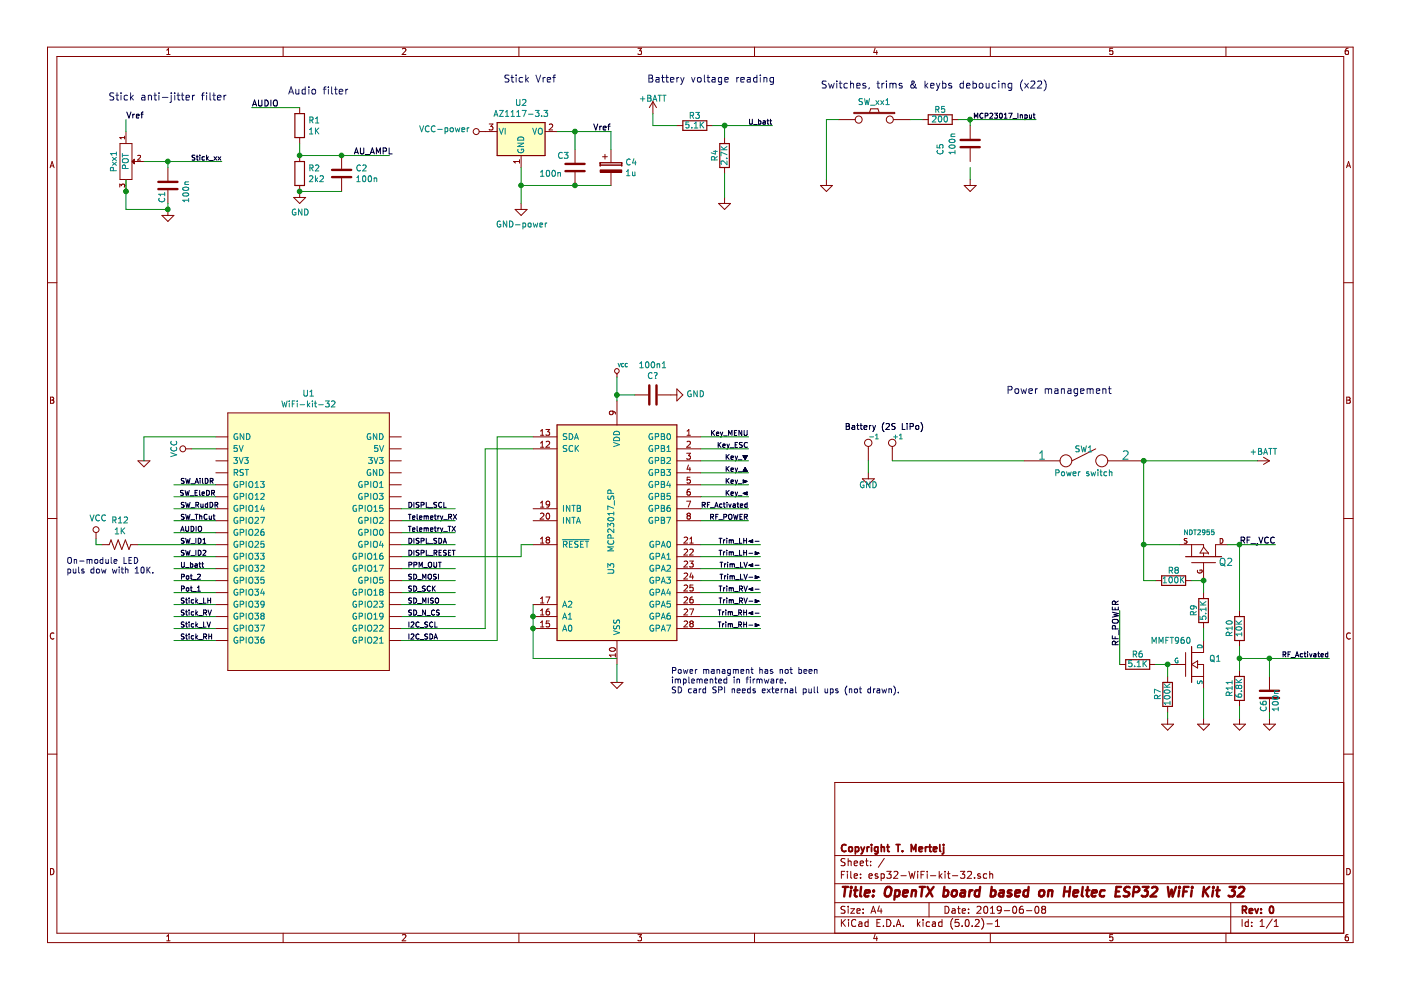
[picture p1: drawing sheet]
EESchema Schematic File Version 4
LIBS:esp32-WiFi-kit-32-cache
EELAYER 26 0
EELAYER END
$Descr A4 11693 8268
encoding utf-8
Sheet 1 1
Title "OpenTX board based on Heltec ESP32 WiFi Kit 32"
Date "2019-06-08"
Rev "0"
Comp "Copyright T. Mertelj"
Comment1 ""
Comment2 ""
Comment3 ""
Comment4 ""
$EndDescr
$Comp
L esp32-WiFi-kit-32-rescue:C-Device-esp-wroom-32-rescue-esp32-WiFi-kit-32-rescue C6
U 1 1
P 10600 5800
F 0 "C6" V 10550 5650 50  0000 L CNN
F 1 "100n" V 10650 5650 50  0000 L CNN
F 2 "" H 10600 5800 60  0001 C CNN
F 3 "" H 10600 5800 60  0001 C CNN
	1    10600 5800
	1    0    0    -1  
$EndComp
Text Notes 8400 3300 0    60   ~ 0
Power management
Text Label 11100 5500 2    42   ~ 0
RF_Activated
$Comp
L esp32-WiFi-kit-32-rescue:GND-power-esp-wroom-32-rescue-esp32-WiFi-kit-32-rescue #PWR014
U 1 1
P 10350 6000
F 0 "#PWR014" H 10350 6000 30  0001 C CNN
F 1 "GND" H 10350 5930 30  0001 C CNN
F 2 "" H 10350 6000 60  0001 C CNN
F 3 "" H 10350 6000 60  0001 C CNN
	1    10350 6000
	1    0    0    -1  
$EndComp
$Comp
L esp32-WiFi-kit-32-rescue:R-Device-esp-wroom-32-rescue-esp32-WiFi-kit-32-rescue R10
U 1 1
P 10350 5250
F 0 "R10" V 10430 5250 50  0000 C CNN
F 1 "10K" V 10350 5250 50  0000 C CNN
F 2 "" H 10350 5250 60  0001 C CNN
F 3 "" H 10350 5250 60  0001 C CNN
	1    10350 5250
	-1   0    0    -1  
$EndComp
$Comp
L esp32-WiFi-kit-32-rescue:R-Device-esp-wroom-32-rescue-esp32-WiFi-kit-32-rescue R11
U 1 1
P 10350 5750
F 0 "R11" V 10430 5750 50  0000 C CNN
F 1 "6.8K" V 10350 5750 50  0000 C CNN
F 2 "" H 10350 5750 60  0001 C CNN
F 3 "" H 10350 5750 60  0001 C CNN
	1    10350 5750
	-1   0    0    -1  
$EndComp
$Comp
L esp32-WiFi-kit-32-rescue:SPST-MEGA2560-esp-wroom-32-rescue-esp32-WiFi-kit-32-rescue SW1
U 1 1
P 9050 3850
F 0 "SW1" H 9050 3950 50  0000 C CNN
F 1 "Power switch" H 9050 3750 50  0000 C CNN
F 2 "~" H 9050 3850 50  0001 C CNN
F 3 "" H 9050 3850 60  0001 C CNN
	1    9050 3850
	1    0    0    -1  
$EndComp
Text Label 6450 1050 2    42   ~ 0
U_batt
$Comp
L esp32-WiFi-kit-32-rescue:R-Device-esp-wroom-32-rescue-esp32-WiFi-kit-32-rescue R4
U 1 1
P 6050 1300
F 0 "R4" V 6130 1300 50  0000 C CNN
F 1 "2.7K" V 6050 1300 50  0000 C CNN
F 2 "" H 6050 1300 60  0001 C CNN
F 3 "" H 6050 1300 60  0001 C CNN
	1    6050 1300
	-1   0    0    -1  
$EndComp
$Comp
L esp32-WiFi-kit-32-rescue:R-Device-esp-wroom-32-rescue-esp32-WiFi-kit-32-rescue R3
U 1 1
P 5800 1050
F 0 "R3" V 5880 1050 50  0000 C CNN
F 1 "5.1K" V 5800 1050 50  0000 C CNN
F 2 "" H 5800 1050 60  0001 C CNN
F 3 "" H 5800 1050 60  0001 C CNN
	1    5800 1050
	0    1    -1   0   
$EndComp
$Comp
L esp32-WiFi-kit-32-rescue:GND-power-esp-wroom-32-rescue-esp32-WiFi-kit-32-rescue #PWR09
U 1 1
P 6050 1650
F 0 "#PWR09" H 6050 1650 30  0001 C CNN
F 1 "GND" H 6050 1580 30  0001 C CNN
F 2 "" H 6050 1650 60  0001 C CNN
F 3 "" H 6050 1650 60  0001 C CNN
	1    6050 1650
	1    0    0    -1  
$EndComp
Text Notes 5400 700  0    60   ~ 0
Battery voltage reading
Text Notes 6850 750  0    60   ~ 0
Switches, trims & keybs deboucing (x22)
$Comp
L esp32-WiFi-kit-32-rescue:GND-power-esp-wroom-32-rescue-esp32-WiFi-kit-32-rescue #PWR011
U 1 1
P 8100 1500
F 0 "#PWR011" H 8100 1500 30  0001 C CNN
F 1 "GND" H 8100 1430 30  0001 C CNN
F 2 "" H 8100 1500 60  0001 C CNN
F 3 "" H 8100 1500 60  0001 C CNN
	1    8100 1500
	1    0    0    -1  
$EndComp
$Comp
L esp32-WiFi-kit-32-rescue:C-Device-esp-wroom-32-rescue-esp32-WiFi-kit-32-rescue C5
U 1 1
P 8100 1200
F 0 "C5" V 7850 1100 50  0000 L CNN
F 1 "100n" V 7950 1100 50  0000 L CNN
F 2 "" H 8100 1200 60  0001 C CNN
F 3 "" H 8100 1200 60  0001 C CNN
	1    8100 1200
	1    0    0    -1  
$EndComp
$Comp
L esp32-WiFi-kit-32-rescue:R-Device-esp-wroom-32-rescue-esp32-WiFi-kit-32-rescue R5
U 1 1
P 7850 1000
F 0 "R5" V 7930 1000 50  0000 C CNN
F 1 "200" V 7850 1000 50  0000 C CNN
F 2 "" H 7850 1000 60  0001 C CNN
F 3 "" H 7850 1000 60  0001 C CNN
	1    7850 1000
	0    -1   -1   0   
$EndComp
$Comp
L esp32-WiFi-kit-32-rescue:GND-power-esp-wroom-32-rescue-esp32-WiFi-kit-32-rescue #PWR010
U 1 1
P 6900 1500
F 0 "#PWR010" H 6900 1500 30  0001 C CNN
F 1 "GND" H 6900 1430 30  0001 C CNN
F 2 "" H 6900 1500 60  0001 C CNN
F 3 "" H 6900 1500 60  0001 C CNN
	1    6900 1500
	1    0    0    -1  
$EndComp
$Comp
L esp32-WiFi-kit-32-rescue:SW_PUSH-MEGA2560-esp-wroom-32-rescue-esp32-WiFi-kit-32-rescue SW_xx1
U 1 1
P 7300 1000
F 0 "SW_xx1" H 7300 1150 50  0000 C CNN
F 1 "." H 7300 1100 50  0001 C CNN
F 2 "" H 7300 1000 60  0001 C CNN
F 3 "" H 7300 1000 60  0001 C CNN
	1    7300 1000
	-1   0    0    -1  
$EndComp
Text Label 8650 1000 2    42   ~ 0
MCP23017_Input
Text Label 6250 4050 2    42   ~ 0
Key_►
Text Label 6250 3850 2    42   ~ 0
Key_▼
$Comp
L esp32-WiFi-kit-32-rescue:GND-power-esp-wroom-32-rescue-esp32-WiFi-kit-32-rescue #PWR015
U 1 1
P 10600 6000
F 0 "#PWR015" H 10600 6000 30  0001 C CNN
F 1 "GND" H 10600 5930 30  0001 C CNN
F 2 "" H 10600 6000 60  0001 C CNN
F 3 "" H 10600 6000 60  0001 C CNN
	1    10600 6000
	1    0    0    -1  
$EndComp
Text Label 1500 4050 0    42   ~ 0
SW_AilDR
Text Label 1800 4350 2    42   ~ 0
SW_ThCut
Text Label 1500 4250 0    42   ~ 0
SW_RudDR
Text Label 6250 3750 2    42   ~ 0
Key_ESC
Text Label 6250 3650 2    42   ~ 0
Key_MENU
Text Label 1800 4150 2    42   ~ 0
SW_EleDR
Text Label 6250 3950 2    42   ~ 0
Key_▲
Text Label 6250 4150 2    42   ~ 0
Key_◄
Text Label 1500 4650 0    42   ~ 0
SW_ID2
Text Label 1500 4550 0    42   ~ 0
SW_ID1
Text Label 6350 4850 2    42   ~ 0
Trim_LV-►
Text Label 6350 4750 2    42   ~ 0
Trim_LV◄-
Text Label 6350 5050 2    42   ~ 0
Trim_RV-►
Text Label 6350 4950 2    42   ~ 0
Trim_RV◄-
Text Label 6350 5150 2    42   ~ 0
Trim_RH◄-
Text Label 6350 5250 2    42   ~ 0
Trim_RH-►
Text Label 6350 4550 2    42   ~ 0
Trim_LH◄-
Text Label 6350 4650 2    42   ~ 0
Trim_LH-►
Text Label 1500 5250 0    42   ~ 0
Stick_LV
Text Label 1500 5350 0    42   ~ 0
Stick_RH
Text Label 1500 4750 0    42   ~ 0
U_batt
Text Label 1500 4950 0    42   ~ 0
Pot_1
Text Label 1500 4850 0    42   ~ 0
Pot_2
Text Label 1500 5150 0    42   ~ 0
Stick_RV
Text Label 1500 5050 0    42   ~ 0
Stick_LH
Text Label 1500 4450 0    42   ~ 0
AUDIO
Text Label 3400 4450 0    42   ~ 0
Telemetry_TX
Text Label 3400 4350 0    42   ~ 0
Telemetry_RX
Text Label 6250 4250 2    42   ~ 0
RF_Activated
Text Label 3400 4750 0    42   ~ 0
PPM_OUT
$Comp
L esp32-WiFi-kit-32-rescue:CONN_1-MEGA2560-esp-wroom-32-rescue-esp32-WiFi-kit-32-rescue +1
U 1 1
P 7450 3700
F 0 "+1" V 7500 3700 40  0000 L CNN
F 1 "CONN_1" H 7450 3755 30  0001 C CNN
F 2 "" H 7450 3700 60  0000 C CNN
F 3 "" H 7450 3700 60  0000 C CNN
	1    7450 3700
	0    1    -1   0   
$EndComp
$Comp
L esp32-WiFi-kit-32-rescue:VCC-power-esp-wroom-32-rescue-esp32-WiFi-kit-32-rescue 3.3V01
U 1 1
P 1600 3750
F 0 "3.3V01" H 1600 3850 60  0001 C CNN
F 1 "VCC" H 1600 3900 50  0000 C CNN
F 2 "" H 1600 3750 60  0001 C CNN
F 3 "" H 1600 3750 60  0001 C CNN
	1    1600 3750
	0    -1   -1   0   
$EndComp
$Comp
L esp32-WiFi-kit-32-rescue:+BATT-power-esp-wroom-32-rescue-esp32-WiFi-kit-32-rescue U04
U 1 1
P 5450 950
F 0 "U04" H 5450 900 60  0001 C CNN
F 1 "+BATT" H 5450 1050 50  0000 C BNN
F 2 "" H 5450 950 60  0001 C CNN
F 3 "" H 5450 950 60  0001 C CNN
	1    5450 950 
	1    0    0    -1  
$EndComp
$Comp
L esp32-WiFi-kit-32-rescue:CONN_1-MEGA2560-esp-wroom-32-rescue-esp32-WiFi-kit-32-rescue -1
U 1 1
P 7250 3700
F 0 "-1" V 7300 3700 40  0000 L CNN
F 1 "CONN_1" H 7250 3755 30  0001 C CNN
F 2 "" H 7250 3700 60  0000 C CNN
F 3 "" H 7250 3700 60  0000 C CNN
	1    7250 3700
	0    1    -1   0   
$EndComp
Text Label 7050 3600 0    50   ~ 0
Battery (2S LiPo)
Wire Wire Line
	8100 1400 8100 1500
Wire Wire Line
	6900 1500 6900 1000
Wire Wire Line
	3350 4450 3800 4450
Wire Wire Line
	5850 4250 6250 4250
Wire Wire Line
	1450 4350 1800 4350
Wire Wire Line
	1450 4250 1800 4250
Wire Wire Line
	3350 4750 3800 4750
Wire Wire Line
	3350 4350 3800 4350
Connection ~ 10600 5500
Wire Wire Line
	6450 1050 6050 1050
Wire Wire Line
	6900 1000 7000 1000
Wire Wire Line
	5450 950  5450 1050
$Comp
L esp32-WiFi-kit-32-rescue:+BATT-power-esp-wroom-32-rescue-esp32-WiFi-kit-32-rescue U05
U 1 1
P 10500 3850
F 0 "U05" H 10500 3800 60  0001 C CNN
F 1 "+BATT" V 10450 3900 50  0000 C BNN
F 2 "" H 10500 3850 60  0001 C CNN
F 3 "" H 10500 3850 60  0001 C CNN
	1    10500 3850
	0    1    1    0   
$EndComp
$Comp
L esp32-WiFi-kit-32-rescue:GND-power-esp-wroom-32-rescue-esp32-WiFi-kit-32-rescue GND01
U 1 1
P 7250 3950
F 0 "GND01" H 7250 3950 50  0001 C CNN
F 1 "GND" H 7250 3850 50  0000 C CNN
F 2 "" H 7250 3950 60  0001 C CNN
F 3 "" H 7250 3950 60  0001 C CNN
	1    7250 3950
	1    0    0    -1  
$EndComp
Wire Wire Line
	7250 3850 7250 3950
$Comp
L esp32-WiFi-kit-32-rescue:POT-MEGA2560-esp-wroom-32-rescue-esp32-WiFi-kit-32-rescue Pxx1
U 1 1
P 1050 1350
F 0 "Pxx1" H 1050 1250 50  0000 C CNN
F 1 "POT" H 1050 1350 50  0000 C CNN
F 2 "~" H 1050 1350 60  0000 C CNN
F 3 "~" H 1050 1350 60  0000 C CNN
	1    1050 1350
	0    1    1    0   
$EndComp
$Comp
L esp32-WiFi-kit-32-rescue:GND-power-esp-wroom-32-rescue-esp32-WiFi-kit-32-rescue #PWR02
U 1 1
P 1400 1750
F 0 "#PWR02" H 1400 1750 50  0001 C CNN
F 1 "GND" H 1400 1680 50  0001 C CNN
F 2 "" H 1400 1750 60  0001 C CNN
F 3 "" H 1400 1750 60  0001 C CNN
	1    1400 1750
	1    0    0    -1  
$EndComp
Wire Wire Line
	1050 1000 1050 1100
$Comp
L esp32-WiFi-kit-32-rescue:C-Device-esp-wroom-32-rescue-esp32-WiFi-kit-32-rescue C1
U 1 1
P 1400 1550
F 0 "C1" V 1350 1400 50  0000 L CNN
F 1 "100n" V 1550 1400 50  0000 L CNN
F 2 "" H 1400 1550 60  0001 C CNN
F 3 "" H 1400 1550 60  0001 C CNN
	1    1400 1550
	1    0    0    -1  
$EndComp
Wire Wire Line
	1400 1750 1050 1750
Text Label 1850 1350 2    42   ~ 0
Stick_xx
Wire Wire Line
	1200 1350 1400 1350
Text Notes 900  850  0    60   ~ 0
Stick anti-jitter filter
Wire Wire Line
	10600 5500 11100 5500
Wire Wire Line
	7600 1000 7700 1000
Wire Wire Line
	8000 1000 8100 1000
Wire Wire Line
	8100 1050 8100 1000
Connection ~ 8100 1000
Wire Wire Line
	8100 1000 8650 1000
Wire Wire Line
	10350 5400 10350 5500
Wire Wire Line
	10350 5600 10350 5500
Wire Wire Line
	10350 5500 10600 5500
Wire Wire Line
	10350 5900 10350 6000
Wire Wire Line
	10600 5950 10600 6000
Wire Wire Line
	10600 5500 10600 5650
Wire Wire Line
	6050 1450 6050 1650
Wire Wire Line
	6050 1150 6050 1050
Wire Wire Line
	6050 1050 5950 1050
Connection ~ 6050 1050
Wire Wire Line
	5450 1050 5650 1050
Wire Wire Line
	1400 1400 1400 1350
Connection ~ 1400 1350
Wire Wire Line
	1400 1350 1850 1350
Wire Wire Line
	1400 1750 1400 1700
Wire Wire Line
	1600 3750 1800 3750
Wire Wire Line
	1800 5050 1450 5050
Wire Wire Line
	1800 4950 1450 4950
Wire Wire Line
	1800 5150 1450 5150
Wire Wire Line
	1800 5350 1450 5350
Wire Wire Line
	1800 5250 1450 5250
Wire Wire Line
	1800 4850 1450 4850
Wire Wire Line
	1800 4750 1450 4750
$Comp
L esp32-WiFi-kit-32-rescue:MCP23017_SP-Interface_Expansion-esp-wroom-32-rescue-esp32-WiFi-kit-32-rescue U3
U 1 1
P 5150 4450
F 0 "U3" V 5100 4150 50  0000 C CNN
F 1 "MCP23017_SP" V 5100 4550 50  0000 C CNN
F 2 "Package_DIP:DIP-28_W7.62mm" H 5350 3450 50  0001 L CNN
F 3 "http://ww1.microchip.com/downloads/en/DeviceDoc/20001952C.pdf" H 5350 3350 50  0001 L CNN
	1    5150 4450
	1    0    0    -1  
$EndComp
$Comp
L esp32-WiFi-kit-32-rescue:GND-MEGA2560-esp-wroom-32-rescue-esp32-WiFi-kit-32-rescue #PWR07
U 1 1
P 5150 5700
F 0 "#PWR07" H 5150 5700 30  0001 C CNN
F 1 "GND" H 5150 5630 30  0001 C CNN
F 2 "" H 5150 5700 60  0000 C CNN
F 3 "" H 5150 5700 60  0000 C CNN
	1    5150 5700
	1    0    0    -1  
$EndComp
$Comp
L esp32-WiFi-kit-32-rescue:VCC-MEGA2560-esp-wroom-32-rescue-esp32-WiFi-kit-32-rescue #PWR06
U 1 1
P 5150 3150
F 0 "#PWR06" H 5150 3250 30  0001 C CNN
F 1 "VCC" H 5200 3250 30  0000 C CNN
F 2 "" H 5150 3150 60  0000 C CNN
F 3 "" H 5150 3150 60  0000 C CNN
	1    5150 3150
	1    0    0    -1  
$EndComp
Wire Wire Line
	4450 5500 5150 5500
Wire Wire Line
	5850 4550 6350 4550
Wire Wire Line
	5850 4650 6350 4650
Wire Wire Line
	5850 4750 6350 4750
Wire Wire Line
	5850 4850 6350 4850
Wire Wire Line
	5850 4950 6350 4950
Wire Wire Line
	5850 5050 6350 5050
Wire Wire Line
	5850 5150 6350 5150
Wire Wire Line
	5850 5250 6350 5250
Wire Wire Line
	1450 4050 1800 4050
$Comp
L esp32-WiFi-kit-32-rescue:GND-MEGA2560-esp-wroom-32-rescue-esp32-WiFi-kit-32-rescue #PWR01
U 1 1
P 1200 3850
F 0 "#PWR01" H 1200 3850 30  0001 C CNN
F 1 "GND" H 1200 3780 30  0001 C CNN
F 2 "" H 1200 3850 60  0000 C CNN
F 3 "" H 1200 3850 60  0000 C CNN
	1    1200 3850
	1    0    0    -1  
$EndComp
Wire Wire Line
	1800 3650 1200 3650
Wire Wire Line
	1200 3650 1200 3850
Wire Wire Line
	4050 3750 4450 3750
Wire Wire Line
	1450 4650 1800 4650
Text Label 3400 5350 0    42   ~ 0
I2C_SDA
Text Label 3400 5250 0    42   ~ 0
I2C_SCL
Wire Wire Line
	1450 4150 1800 4150
Wire Wire Line
	4350 4550 4450 4550
Wire Wire Line
	3350 4650 4350 4650
Text Label 3400 5150 0    42   ~ 0
SD_N_CS
Wire Wire Line
	3800 5150 3350 5150
Wire Wire Line
	1450 4450 1800 4450
Text Label 3400 4850 0    42   ~ 0
SD_MOSI
Wire Wire Line
	3350 4850 3800 4850
Text Label 3400 4950 0    42   ~ 0
SD_SCK
Wire Wire Line
	3350 4950 3800 4950
Text Label 3400 5050 0    42   ~ 0
SD_MISO
Wire Wire Line
	5150 5550 5150 5700
Wire Wire Line
	4050 3750 4050 5250
Wire Wire Line
	4150 3650 4450 3650
Text Label 3400 4650 0    42   ~ 0
DISPL_RESET
Wire Wire Line
	5850 3650 6250 3650
Wire Wire Line
	5850 3750 6250 3750
Wire Wire Line
	5850 3850 6250 3850
Wire Wire Line
	5850 3950 6250 3950
Wire Wire Line
	5850 4050 6250 4050
Wire Wire Line
	5850 4150 6250 4150
Wire Wire Line
	4450 5250 4450 5500
Connection ~ 4450 5150
Connection ~ 4450 5250
Wire Wire Line
	4450 5050 4450 5150
Wire Wire Line
	4450 5150 4450 5250
$Comp
L Device:C 100n1
U 1 1
P 5450 3300
F 0 "100n1" V 5198 3300 50  0000 C CNN
F 1 "C?" V 5289 3300 50  0000 C CNN
F 2 "" H 5488 3150 50  0001 C CNN
F 3 "~" H 5450 3300 50  0001 C CNN
	1    5450 3300
	0    1    1    0   
$EndComp
Wire Wire Line
	5150 3350 5150 3300
Wire Wire Line
	5300 3300 5150 3300
Connection ~ 5150 3300
Wire Wire Line
	5150 3300 5150 3150
$Comp
L power:GND #PWR08
U 1 1
P 5600 3300
F 0 "#PWR08" H 5600 3050 50  0001 C CNN
F 1 "GND" V 5605 3172 50  0000 R CNN
F 2 "" H 5600 3300 50  0001 C CNN
F 3 "" H 5600 3300 50  0001 C CNN
	1    5600 3300
	0    -1   -1   0   
$EndComp
Connection ~ 1400 1750
Wire Wire Line
	1050 1500 1050 1600
$Comp
L Regulator_Linear:AZ1117-3.3 U2
U 1 1
P 4350 1100
F 0 "U2" H 4350 1342 50  0000 C CNN
F 1 "AZ1117-3.3" H 4350 1251 50  0000 C CNN
F 2 "" H 4350 1350 50  0001 C CIN
F 3 "https://www.diodes.com/assets/Datasheets/AZ1117.pdf" H 4350 1100 50  0001 C CNN
	1    4350 1100
	1    0    0    -1  
$EndComp
$Comp
L esp32-WiFi-kit-32-rescue:VCC-power-esp-wroom-32-rescue-esp32-WiFi-kit-32-rescue #PWR04
U 1 1
P 4050 1100
F 0 "#PWR04" H 4050 950 50  0001 C CNN
F 1 "VCC-power" V 4068 1227 50  0000 L CNN
F 2 "" H 4050 1100 50  0001 C CNN
F 3 "" H 4050 1100 50  0001 C CNN
	1    4050 1100
	0    -1   -1   0   
$EndComp
$Comp
L esp32-WiFi-kit-32-rescue:GND-power-esp-wroom-32-rescue-esp32-WiFi-kit-32-rescue #PWR05
U 1 1
P 4350 1700
F 0 "#PWR05" H 4350 1450 50  0001 C CNN
F 1 "GND-power" H 4355 1527 50  0000 C CNN
F 2 "" H 4350 1700 50  0001 C CNN
F 3 "" H 4350 1700 50  0001 C CNN
	1    4350 1700
	1    0    0    -1  
$EndComp
Text Label 4950 1100 0    50   ~ 0
Vref
Wire Wire Line
	4650 1100 4800 1100
Text Label 1050 1000 0    50   ~ 0
Vref
$Comp
L Device:C C3
U 1 1
P 4800 1400
F 0 "C3" H 4650 1500 50  0000 L CNN
F 1 "100n" H 4500 1350 50  0000 L CNN
F 2 "" H 4838 1250 50  0001 C CNN
F 3 "~" H 4800 1400 50  0001 C CNN
	1    4800 1400
	1    0    0    -1  
$EndComp
$Comp
L Device:CP C4
U 1 1
P 5100 1400
F 0 "C4" H 5218 1446 50  0000 L CNN
F 1 "1u" H 5218 1355 50  0000 L CNN
F 2 "" H 5138 1250 50  0001 C CNN
F 3 "~" H 5100 1400 50  0001 C CNN
	1    5100 1400
	1    0    0    -1  
$EndComp
Wire Wire Line
	4350 1700 4350 1550
Wire Wire Line
	5100 1550 4800 1550
Wire Wire Line
	4800 1550 4350 1550
Connection ~ 4800 1550
Connection ~ 4350 1550
Wire Wire Line
	4350 1550 4350 1400
Wire Wire Line
	4800 1250 4800 1100
Wire Wire Line
	4800 1100 5100 1100
Wire Wire Line
	5100 1100 5100 1250
Connection ~ 4800 1100
Connection ~ 1050 1600
Wire Wire Line
	1050 1600 1050 1750
Text Notes 4200 700  0    60   ~ 0
Stick Vref
$Comp
L Device:R R2
U 1 1
P 2500 1450
F 0 "R2" H 2570 1496 50  0000 L CNN
F 1 "2k2" H 2570 1405 50  0000 L CNN
F 2 "" V 2430 1450 50  0001 C CNN
F 3 "~" H 2500 1450 50  0001 C CNN
	1    2500 1450
	1    0    0    -1  
$EndComp
$Comp
L Device:R R1
U 1 1
P 2500 1050
F 0 "R1" H 2570 1096 50  0000 L CNN
F 1 "1K" H 2570 1005 50  0000 L CNN
F 2 "" V 2430 1050 50  0001 C CNN
F 3 "~" H 2500 1050 50  0001 C CNN
	1    2500 1050
	1    0    0    -1  
$EndComp
$Comp
L power:GND #PWR03
U 1 1
P 2500 1600
F 0 "#PWR03" H 2500 1350 50  0001 C CNN
F 1 "GND" H 2505 1427 50  0000 C CNN
F 2 "" H 2500 1600 50  0001 C CNN
F 3 "" H 2500 1600 50  0001 C CNN
	1    2500 1600
	1    0    0    -1  
$EndComp
Wire Wire Line
	2500 1300 2500 1200
Wire Wire Line
	2100 900  2500 900 
Text Label 2100 900  0    50   ~ 0
AUDIO
$Comp
L Device:C C2
U 1 1
P 2850 1450
F 0 "C2" H 2965 1496 50  0000 L CNN
F 1 "100n" H 2965 1405 50  0000 L CNN
F 2 "" H 2888 1300 50  0001 C CNN
F 3 "~" H 2850 1450 50  0001 C CNN
	1    2850 1450
	1    0    0    -1  
$EndComp
Wire Wire Line
	2850 1300 2500 1300
Connection ~ 2500 1300
Wire Wire Line
	2850 1600 2500 1600
Connection ~ 2500 1600
Wire Wire Line
	2850 1300 3250 1300
Connection ~ 2850 1300
Text Label 2950 1300 0    50   ~ 0
AU_AMPL
Text Notes 2400 800  0    60   ~ 0
Audio filter
Text Notes 5600 5800 0    50   ~ 0
Power managment has not been \nimplemented in firmware.\nSD card SPI needs external pull ups (not drawn).
$Comp
L esp32-WiFi-kit-32-rescue:GND-power-esp-wroom-32-rescue-esp32-WiFi-kit-32-rescue #PWR012
U 1 1
P 9750 6000
F 0 "#PWR012" H 9750 6000 30  0001 C CNN
F 1 "GND" H 9750 5930 30  0001 C CNN
F 2 "" H 9750 6000 60  0001 C CNN
F 3 "" H 9750 6000 60  0001 C CNN
	1    9750 6000
	1    0    0    -1  
$EndComp
$Comp
L esp32-WiFi-kit-32-rescue:R-Device-esp-wroom-32-rescue-esp32-WiFi-kit-32-rescue R7
U 1 1
P 9750 5800
F 0 "R7" V 9830 5800 50  0000 C CNN
F 1 "100K" V 9750 5800 50  0000 C CNN
F 2 "" H 9750 5800 60  0001 C CNN
F 3 "" H 9750 5800 60  0001 C CNN
	1    9750 5800
	-1   0    0    1   
$EndComp
$Comp
L esp32-WiFi-kit-32-rescue:R-Device-esp-wroom-32-rescue-esp32-WiFi-kit-32-rescue R6
U 1 1
P 9500 5550
F 0 "R6" V 9580 5550 50  0000 C CNN
F 1 "5.1K" V 9500 5550 50  0000 C CNN
F 2 "" H 9500 5550 60  0001 C CNN
F 3 "" H 9500 5550 60  0001 C CNN
	1    9500 5550
	0    -1   -1   0   
$EndComp
$Comp
L esp32-WiFi-kit-32-rescue:GND-power-esp-wroom-32-rescue-esp32-WiFi-kit-32-rescue #PWR013
U 1 1
P 10050 6000
F 0 "#PWR013" H 10050 6000 30  0001 C CNN
F 1 "GND" H 10050 5930 30  0001 C CNN
F 2 "" H 10050 6000 60  0001 C CNN
F 3 "" H 10050 6000 60  0001 C CNN
	1    10050 6000
	1    0    0    -1  
$EndComp
$Comp
L esp32-WiFi-kit-32-rescue:R-Device-esp-wroom-32-rescue-esp32-WiFi-kit-32-rescue R9
U 1 1
P 10050 5100
F 0 "R9" V 10130 5100 50  0000 C CNN
F 1 "5.1K" V 10050 5100 50  0000 C CNN
F 2 "" H 10050 5100 60  0001 C CNN
F 3 "" H 10050 5100 60  0001 C CNN
	1    10050 5100
	-1   0    0    1   
$EndComp
$Comp
L esp32-WiFi-kit-32-rescue:MOSFET_P-MEGA2560-esp-wroom-32-rescue-esp32-WiFi-kit-32-rescue Q2
U 1 1
P 10050 4650
F 0 "Q2" V 10000 4900 60  0000 R CNN
F 1 "NDT2955" V 10250 4750 40  0000 R CNN
F 2 "" H 10050 4650 60  0001 C CNN
F 3 "" H 10050 4650 60  0001 C CNN
	1    10050 4650
	0    1    -1   0   
$EndComp
$Comp
L esp32-WiFi-kit-32-rescue:R-Device-esp-wroom-32-rescue-esp32-WiFi-kit-32-rescue R8
U 1 1
P 9800 4850
F 0 "R8" V 9880 4850 50  0000 C CNN
F 1 "100K" V 9800 4850 50  0000 C CNN
F 2 "" H 9800 4850 60  0001 C CNN
F 3 "" H 9800 4850 60  0001 C CNN
	1    9800 4850
	0    1    -1   0   
$EndComp
$Comp
L esp32-WiFi-kit-32-rescue:MOSFET_N-MEGA2560-esp-wroom-32-rescue-esp32-WiFi-kit-32-rescue Q1
U 1 1
P 9950 5550
F 0 "Q1" H 10200 5600 50  0000 R CNN
F 1 "MMFT960" H 9950 5750 50  0000 R CNN
F 2 "~" H 9950 5550 60  0000 C CNN
F 3 "~" H 9950 5550 60  0000 C CNN
	1    9950 5550
	1    0    0    -1  
$EndComp
Wire Wire Line
	9850 4550 9550 4550
Wire Wire Line
	10050 6000 10050 5750
Wire Wire Line
	9550 4550 9550 4850
Wire Wire Line
	9650 4850 9550 4850
Wire Wire Line
	9950 4850 10050 4850
Wire Wire Line
	10050 4950 10050 4850
Connection ~ 10050 4850
Wire Wire Line
	10050 5350 10050 5250
Wire Wire Line
	9650 5550 9750 5550
Wire Wire Line
	9750 5650 9750 5550
Connection ~ 9750 5550
Wire Wire Line
	9750 5950 9750 6000
Text Label 10350 4550 0    50   ~ 0
RF_¸VCC
Wire Wire Line
	10250 4550 10350 4550
Connection ~ 9550 4550
Connection ~ 10350 5500
Wire Wire Line
	10350 4550 10350 5100
Connection ~ 10350 4550
Wire Wire Line
	10350 4550 10650 4550
Wire Wire Line
	9350 5550 9350 5100
Text Label 9350 5400 1    50   ~ 0
RF_POWER
$Comp
L esp32-WiFi-kit-32:WiFi-kit-32 U1
U 1 1
P 2850 4000
F 0 "U1" H 2575 4715 50  0000 C CNN
F 1 "WiFi-kit-32" H 2575 4624 50  0000 C CNN
F 2 "" H 2850 4000 50  0001 C CNN
F 3 "" H 2850 4000 50  0001 C CNN
	1    2850 4000
	1    0    0    -1  
$EndComp
Wire Wire Line
	4350 4650 4350 4550
Wire Wire Line
	3350 5250 4050 5250
Wire Wire Line
	3350 5350 4150 5350
Wire Wire Line
	3350 4250 3800 4250
Text Label 3400 4250 0    42   ~ 0
DISPL_SCL
Wire Wire Line
	3350 4550 3800 4550
Text Label 3400 4550 0    42   ~ 0
DISPL_SDA
Wire Wire Line
	4150 3650 4150 5350
Wire Wire Line
	3350 5050 3800 5050
Wire Wire Line
	7450 3850 8550 3850
Connection ~ 9550 3850
Wire Wire Line
	9550 3850 10500 3850
Wire Wire Line
	9550 3850 9550 4550
Text Label 6250 4350 2    42   ~ 0
RF_POWER
Wire Wire Line
	5850 4350 6250 4350
$Comp
L Device:R_US R12
U 1 1
P 1000 4550
F 0 "R12" V 795 4550 50  0000 C CNN
F 1 "1K" V 886 4550 50  0000 C CNN
F 2 "" V 1040 4540 50  0001 C CNN
F 3 "~" H 1000 4550 50  0001 C CNN
	1    1000 4550
	0    1    1    0   
$EndComp
$Comp
L power:VCC #PWR016
U 1 1
P 800 4500
F 0 "#PWR016" H 800 4350 50  0001 C CNN
F 1 "VCC" H 817 4673 50  0000 C CNN
F 2 "" H 800 4500 50  0001 C CNN
F 3 "" H 800 4500 50  0001 C CNN
	1    800  4500
	1    0    0    -1  
$EndComp
Wire Wire Line
	800  4500 800  4550
Wire Wire Line
	800  4550 850  4550
Wire Wire Line
	1150 4550 1800 4550
Text Notes 550  4800 0    50   ~ 0
On-module LED \npuls dow with 10K.
$EndSCHEMATC
